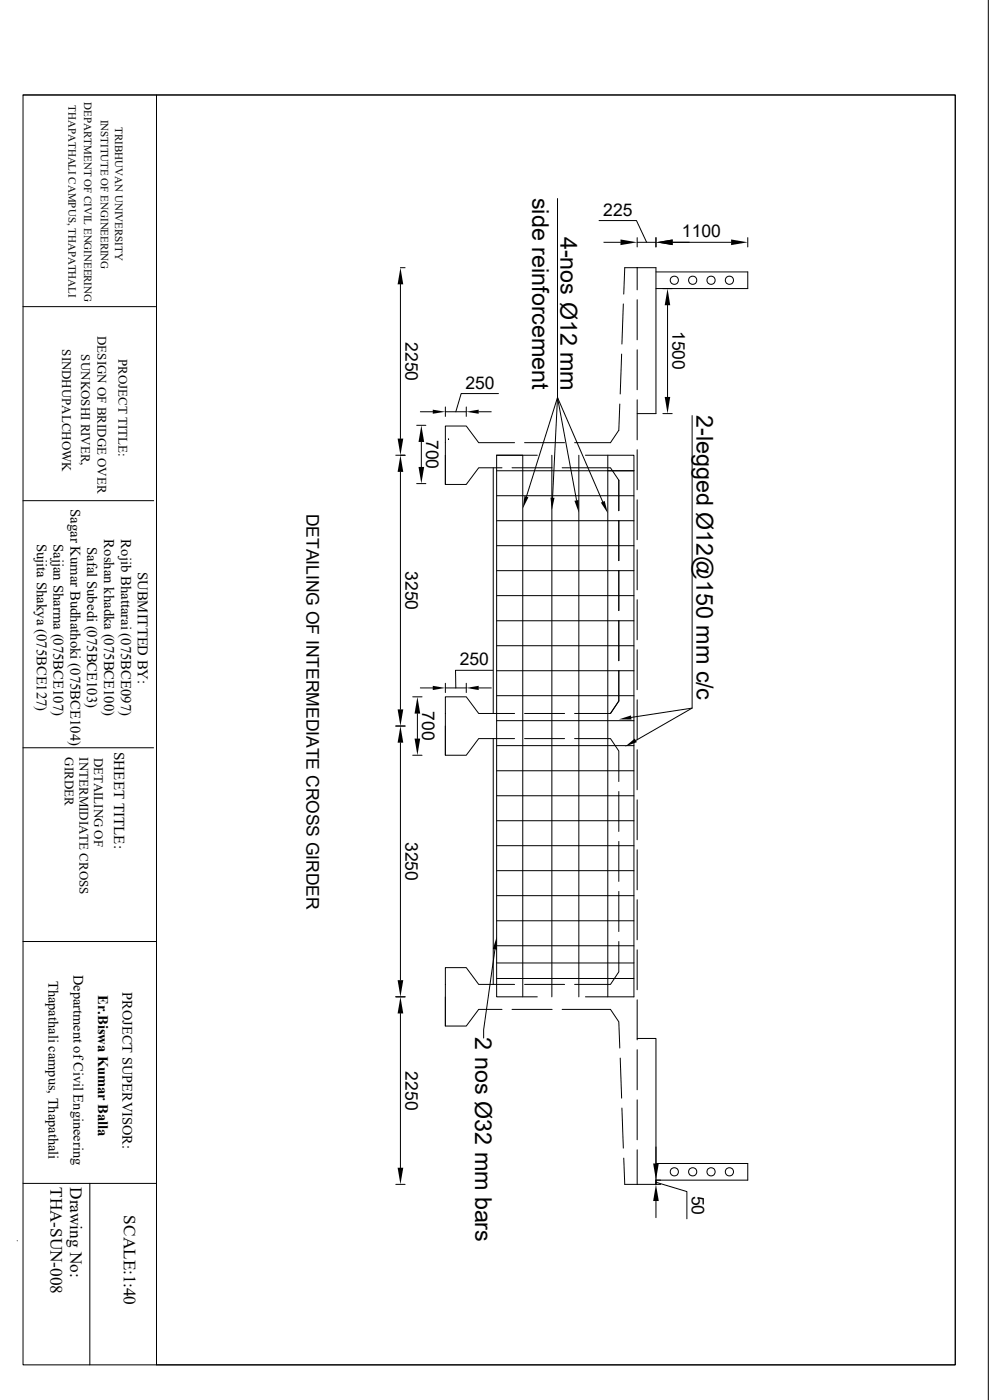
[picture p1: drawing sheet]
<svg xmlns="http://www.w3.org/2000/svg" width="297mm" height="420mm" viewBox="0 0 297 420" stroke-linecap="round" stroke-linejoin="round" font-family="sans-serif">
<g fill="none" stroke="#000" stroke-width=".3">
<path d="M296.2 0v419.9M6.9 28.5h279.4v380.9h-279.4zM6.9 28.5h40v380.9M46.9 28.5h239.4v380.9h-239.4zM167.1 59.6v59.7l-9.3 29.7M179.5 66.2h11.3l3 6.5M181 72.7h5M191 71.3v2.8M191 72.7h5.6M196.6 71.3v2.8M201.6 72.7h17.5M224.1 71.3v2.8"/>
<path d="M6.9 92h39.8M120 80.3h1.4M120 85.3v46.3M186.8 91.2l-.4 12M186.9 88.2l.3-7.9h9.4v43.8h-5.6M191 80.3v6.7M191 89.9v12M196.6 81.6h27.5v5h-27.5M200.1 91.6v27.5M149.4 118.1h-11.2l-1.6 5.4M167.1 119.3l5.7 30.8M167.1 119.3l13.5 31.2"/>
<path d="M167.1 119.3l-1.5 30M186.3 106.2l-.4 12M191 104.9v12M191 119.9v12.1M118.6 136.6h2.8M124.9 127.6h2.7M126 123.5h3.7M126.3 132.6v7.5M133.5 122.1v2.8M133.5 132.8h.1M133.5 136.6v8.7M133.5 123.5h6.2"/>
<path d="M134.4 131.7h.1M139.7 122.1v2.8M143.5 123.5h3.7M148.8 136.6h12.2M148.8 136.6v162.4h12.2M148.8 136.6h7.9v162.4M154.2 132.8h-10.7l-3.8-5h-6.2v17.5h6.2l3.8-5h7M157.2 132.8h12M165.4 136.6v162.4M173.5 136.6v162.4M175.5 136.6h14.5v162.4h-14.5M182.2 136.6v4.6h7.8h-41.2"/>
<path d="M185.8 121.2l-.3 7.9-2.5 3.7h-10.8M191 134.9v12M198.7 124.1h2.8M207.4 124.7v87.7l-16.8 9.7M6.9 150.2h39.2M25.1 145.8h.1M29.3 148h.1M120 141.6v71.2M124.9 145.1h2.7M147.8 140.3v73.7M148.8 148.7h41.2M148.8 156.2h41.2"/>
<path d="M153.5 140.3h12M168.5 140.3h14.5l2.5 3.8v9.1M182.2 141.2v157.8M185.5 156.2v12M191 149.9v12M148.8 163.7h41.2M148.8 171.2h41.2M148.8 178.7h41.2M185.5 171.2v12M191 164.9v12.1M191 179.9v12M148.8 186.2h41.2"/>
<path d="M148.8 193.7h41.2M185.5 186.2v12M191 194.9v12M118.6 217.8h2.8M123.7 209h2.8M125.1 214.1v7.5M126 206.4h3.7M133.5 205v2.8M133.5 217.8v8.8M133.5 214h.1M133.5 206.4h6.2M139.7 205v2.8"/>
<path d="M143.5 206.4h3.7M147.7 201.1h-11.2l.1 5.3M148.8 201.2h41.2M148.8 208.7h41.2M148.8 216.2h41.2M154.2 214h-10.7l-3.8-5h-6.2v17.6h6.2l3.8-5h10.7M157.2 214h12M172.2 214h10.8l2.5-3.7v-9.1v9.1l-2.5 3.7M191 209.9v12.1M207.4 212.4l-18.2 2.8M6.9 224.3h39.1M120 222.8v71.2"/>
<path d="M123.7 226.6h2.8M147.8 221.6v73.7M148.8 223.7h41.2M148.8 231.2h41.2M148.8 238.7h41.2M157.2 221.6h12M172.2 221.6h10.8l2.5 3.7v9.1M185.5 237.4v12M191 224.9v12M191 239.9v12M148.8 246.2h41.2M148.8 253.7h41.2"/>
<path d="M185.5 252.4v12M191 254.9v12.1M148.8 261.2h41.2M148.8 268.7h41.2M148.8 276.2h41.2M185.5 267.4v12M191 269.9v12M6.9 282.4h40M118.6 299h2.8M133.5 295.3h.1M133.5 299v8.8M148.3 284.8l-3.4 24.1v2.5"/>
<path d="M148.8 283.7h41.2M148.8 288.9h41.2M148.8 293.5h41.2M154.2 295.3h-10.7l-3.8-5h-6.2v17.5h6.2l3.8-5h7M157.2 295.3h12M185.5 282.4v9.1l-2.5 3.8h-10.8M191 284.9v12M191 299.9v12.1M120 304v46.3M153.5 302.8h12M168.5 302.8h14.5l2.5 3.7 .3 7.9M185.9 317.4l.4 12"/>
<path d="M191 311.5h5.6v43.8v-1.3h27.5v-5h-27.5v-5M191 314.9v12M186.4 332.4l.4 12M191 329.9v12M6.9 355h40M26.9 355v54.4M118.6 355.3h2.8M186.9 347.4l.3 7.9h10.8M191 344.9v10.4M196.6 354.7l9.3 2.8v8.1M5.2 372.2h.1M196.6 360.3v5"/>
<circle cx="202.1" cy="84.1" r="1.23"/>
<circle cx="207.6" cy="84.1" r="1.23"/>
<circle cx="213.1" cy="84.1" r="1.23"/>
<circle cx="218.6" cy="84.1" r="1.23"/>
<circle cx="202.1" cy="351.5" r="1.23"/>
<circle cx="207.6" cy="351.5" r="1.23"/>
<circle cx="213.1" cy="351.5" r="1.23"/>
<circle cx="218.6" cy="351.5" r="1.23"/>
</g>
<g fill="#000">
<path d="M186 71.8l5 .9-5 .8zM196.6 72.7l5-.9v1.7zM219.1 71.8l5 .9-5 .8zM120 80.3l.9 5h-1.7zM200.1 86.6l.8 5h-1.7zM199.2 119.1h1.7l-.8 5zM119.2 131.6h1.7l-.9 5zM126.3 127.6l.8 5h-1.7zM129.7 122.9l3.8 .6-3.8 .6zM139.7 123.5l3.8-.6v1.2zM120 136.6l.9 5h-1.7zM125.4 140.1h1.7l-.8 5z"/>
<path d="M157.2 148.8l1.2 .4-1.7 3.4zM165 149.3l1.2 .1-.8 3.6zM172.2 150.2l1.2-.2 .1 3.8zM180.1 150.8l1.1-.5 1 3.7zM119.2 212.8h1.7l-.9 5zM125.1 209l.8 5.1h-1.7zM129.7 205.7l3.8 .7-3.8 .6zM139.7 206.4l3.8-.7v1.3zM185.5 215.8l3.6-1.2 .2 1.3zM120 217.8l.9 5h-1.7zM124.2 221.6h1.7l-.8 5zM187.3 224l2.9-2.4 .7 1z"/>
<path d="M119.2 294h1.7l-.9 5zM148.8 281.1l.1 3.8-1.2-.2zM120 299l.9 5h-1.7zM119.2 350.3h1.7l-.9 5zM195.7 349h1.7l-.8 5zM196.6 355.3l.8 5h-1.7z"/>
</g>
<g font-size="7">
<text x="159.5" y="59.4" transform="rotate(90 159.5 59.4)">side reinforcement</text>
<text x="168" y="71" transform="rotate(90 168 71)">4-nos Ø12 mm</text>
<text x="208.8" y="124.5" transform="rotate(90 208.8 124.5)">2-legged Ø12@150 mm c/c</text>
<text x="142.5" y="311.2" transform="rotate(90 142.5 311.2)">2 nos Ø32 mm bars</text>
</g>
<g font-size="5.2">
<text x="180.8" y="64.7">225</text>
<text x="204.4" y="71.2">1100</text>
<text x="201.5" y="99.3" transform="rotate(90 201.5 99.3)">1500</text>
<text x="121.5" y="102.7" transform="rotate(90 121.5 102.7)">2250</text>
<text x="139.5" y="116.6">250</text>
<text x="127.8" y="132" transform="rotate(90 127.8 132)">700</text>
<text x="91.9" y="154.1" transform="rotate(90 91.9 154.1)">DETAILING OF INTERMEDIATE CROSS GIRDER</text>
<text x="121.5" y="171.4" transform="rotate(90 121.5 171.4)">3250</text>
<text x="137.8" y="199.6">250</text>
<text x="126.6" y="213.4" transform="rotate(90 126.6 213.4)">700</text>
<text x="121.5" y="252.6" transform="rotate(90 121.5 252.6)">3250</text>
<text x="121.5" y="321.4" transform="rotate(90 121.5 321.4)">2250</text>
<text x="15.2" y="356.1" transform="rotate(90 15.2 356.1)">THA-SUN-008</text>
<text x="21" y="356.1" transform="rotate(90 21 356.1)">Drawing No:</text>
<text x="207.3" y="358.6" transform="rotate(90 207.3 358.6)">50</text>
<text x="37.1" y="364.6" transform="rotate(90 37.1 364.6)">SCALE:1:40</text>
</g>
<text font-size="4.5" x="34.2" y="225.6" transform="rotate(90 34.2 225.6)">SHEET TITLE:</text>
<g font-size="4.4">
<text x="21.1" y="152.7" transform="rotate(90 21.1 152.7)">Sagar Kumar Budhathoki (075BCE104)</text>
<text x="31.2" y="161.8" transform="rotate(90 31.2 161.8)">Roshan khadka (075BCE100)</text>
<text x="36.3" y="161.8" transform="rotate(90 36.3 161.8)">Rojib Bhattarai (075BCE097)</text>
<text x="11" y="163.1" transform="rotate(90 11 163.1)">Sujita Shakya (075BCE127)</text>
<text x="16" y="163.2" transform="rotate(90 16 163.2)">Sajjan Sharma (075BCE107)</text>
<text x="26.2" y="164" transform="rotate(90 26.2 164)">Safal Subedi (075BCE103)</text>
<text x="41.4" y="171.4" transform="rotate(90 41.4 171.4)">SUBMITTED BY:</text>
<text x="29.4" y="298.6" transform="rotate(90 29.4 298.6)">Er.Biswa Kumar Balla</text>
</g>
<g font-size="4.3">
<text x="22" y="292.4" transform="rotate(90 22 292.4)">Department of Civil Engineering</text>
<text x="14.5" y="294.2" transform="rotate(90 14.5 294.2)">Thapathali campus, Thapathali</text>
<text x="36.7" y="297.6" transform="rotate(90 36.7 297.6)">PROJECT SUPERVISOR:</text>
</g>
<g font-size="3.9">
<text x="29.2" y="100.8" transform="rotate(90 29.2 100.8)">DESIGN OF BRIDGE OVER</text>
<text x="18.7" y="104.7" transform="rotate(90 18.7 104.7)">SINDHUPALCHOWK</text>
<text x="24.3" y="106.3" transform="rotate(90 24.3 106.3)">SUNKOSHI RIVER,</text>
<text x="35.5" y="107.7" transform="rotate(90 35.5 107.7)">PROJECT TITLE:</text>
<text x="19.5" y="227.2" transform="rotate(90 19.5 227.2)">GIRDER</text>
<text x="23.8" y="227.2" transform="rotate(90 23.8 227.2)">INTERMIDIATE CROSS</text>
<text x="28.2" y="227.2" transform="rotate(90 28.2 227.2)">DETAILING OF</text>
</g>
<g font-size="3.3">
<text x="20.5" y="31.6" transform="rotate(90 20.5 31.6)">THAPATHALI CAMPUS, THAPATHALI</text>
<text x="25.2" y="30.7" transform="rotate(90 25.2 30.7)">DEPARTMENT OF CIVIL ENGINEERING</text>
<text x="30.3" y="35.9" transform="rotate(90 30.3 35.9)">INSTITUTE OF ENGINEERING</text>
<text x="34.5" y="38.2" transform="rotate(90 34.5 38.2)">TRIBHUVAN UNIVERSITY</text>
</g>
</svg>
